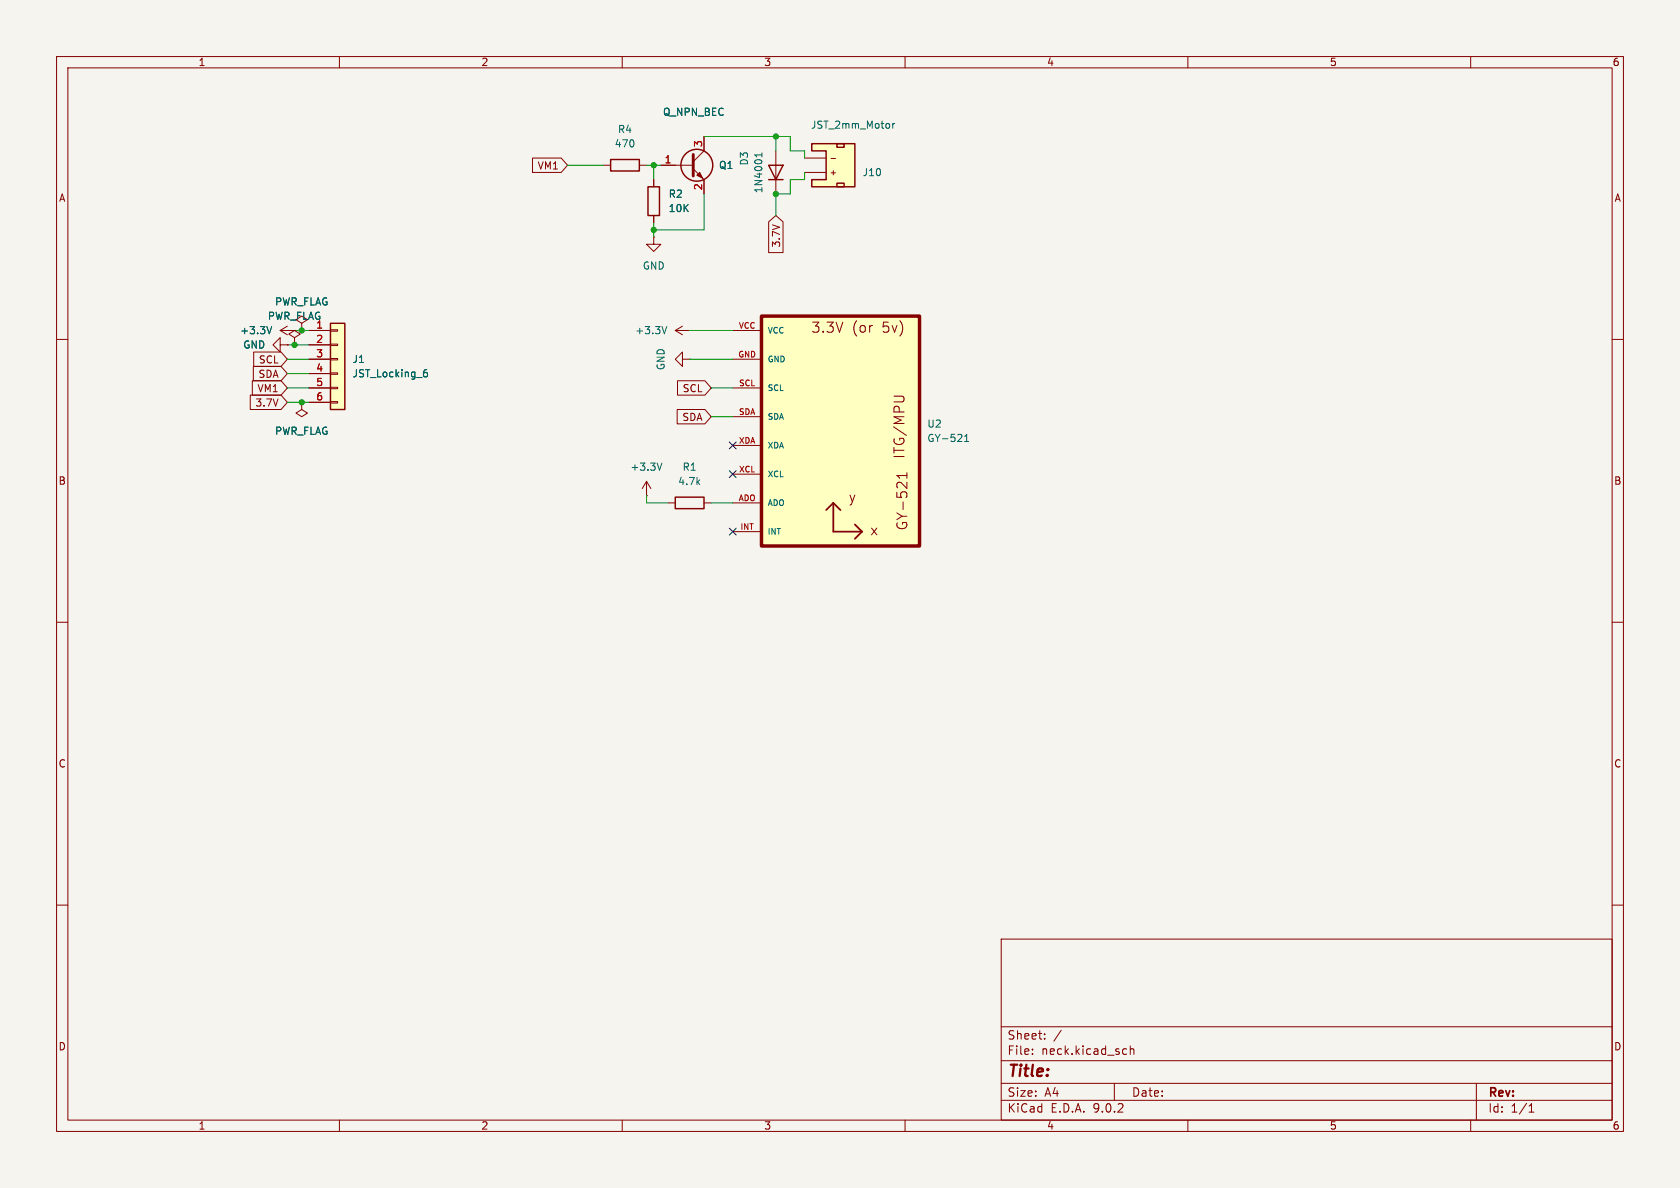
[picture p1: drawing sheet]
(kicad_sch
 (version 20250114)
 (generator "eeschema")
 (generator_version "9.0")
 (paper "A4")
 (lib_symbols
  (symbol "Device:R"
   (pin_numbers (hide yes))
   (pin_names
    (offset 0)) (exclude_from_sim no) (in_bom yes) (on_board yes)
   (property "Reference" "R" (at 2.032 0 90) (effects (font (size 1.27 1.27))))
   (property "Value" "R" (at 0 0 90) (effects (font (size 1.27 1.27))))
   (property "Footprint" "" (at -1.778 0 90) (effects (font (size 1.27 1.27)) (hide yes)))
   (property "Datasheet" "~" (at 0 0 0) (effects (font (size 1.27 1.27)) (hide yes)))
   (property "Description" "Resistor" (at 0 0 0) (effects (font (size 1.27 1.27)) (hide yes)))
   (symbol "R_0_1"
    (rectangle (start -1.016 -2.54) (end 1.016 2.54) (stroke (width 0.254) (type default)) (fill (type none))))
   (symbol "R_1_1"
    (pin passive line (at 0 3.81 270) (length 1.27) (name "~" (effects (font (size 1.27 1.27)))) (number "1" (effects (font (size 1.27 1.27)))))
    (pin passive line (at 0 -3.81 90) (length 1.27) (name "~" (effects (font (size 1.27 1.27)))) (number "2" (effects (font (size 1.27 1.27))))))
   (embedded_fonts no))
  (symbol "Diode:1N4001"
   (pin_numbers (hide yes))
   (pin_names (hide yes)) (exclude_from_sim no) (in_bom yes) (on_board yes)
   (property "Reference" "D" (at 0 2.54 0) (effects (font (size 1.27 1.27))))
   (property "Value" "1N4001" (at 0 -2.54 0) (effects (font (size 1.27 1.27))))
   (property "Footprint" "Diode_THT:D_DO-41_SOD81_P10.16mm_Horizontal" (at 0 0 0) (effects (font (size 1.27 1.27)) (hide yes)))
   (property "Datasheet" "http://www.vishay.com/docs/88503/1n4001.pdf" (at 0 0 0) (effects (font (size 1.27 1.27)) (hide yes)))
   (property "Description" "50V 1A General Purpose Rectifier Diode, DO-41" (at 0 0 0) (effects (font (size 1.27 1.27)) (hide yes)))
   (property "Sim.Device" "D" (at 0 0 0) (effects (font (size 1.27 1.27)) (hide yes)))
   (property "Sim.Pins" "1=K 2=A" (at 0 0 0) (effects (font (size 1.27 1.27)) (hide yes)))
   (symbol "1N4001_0_1"
    (polyline (pts (xy -1.27 1.27) (xy -1.27 -1.27)) (stroke (width 0.254) (type default)) (fill (type none)))
    (polyline (pts (xy 1.27 1.27) (xy 1.27 -1.27) (xy -1.27 0) (xy 1.27 1.27)) (stroke (width 0.254) (type default)) (fill (type none)))
    (polyline (pts (xy 1.27 0) (xy -1.27 0)) (stroke (width 0) (type default)) (fill (type none))))
   (symbol "1N4001_1_1"
    (pin passive line (at -3.81 0 0) (length 2.54) (name "K" (effects (font (size 1.27 1.27)))) (number "1" (effects (font (size 1.27 1.27)))))
    (pin passive line (at 3.81 0 180) (length 2.54) (name "A" (effects (font (size 1.27 1.27)))) (number "2" (effects (font (size 1.27 1.27))))))
   (embedded_fonts no))
  (symbol "GY-87:GY-521"
   (pin_names
    (offset 1.016)) (exclude_from_sim no) (in_bom yes) (on_board yes)
   (property "Reference" "U" (at 0 0 0) (effects (font (size 1.27 1.27)) (justify bottom)))
   (property "Value" "GY-521" (at 0 0 0) (effects (font (size 1.27 1.27)) (justify bottom)))
   (property "Footprint" "GY-521:GY-521" (at 0 0 0) (effects (font (size 1.27 1.27)) (justify bottom) (hide yes)))
   (property "Datasheet" "" (at 0 0 0) (effects (font (size 1.27 1.27)) (hide yes)))
   (property "Description" "" (at 0 0 0) (effects (font (size 1.27 1.27)) (hide yes)))
   (property "MF" "GODREAM FORDREAM CO., LIMITED" (at 0 0 0) (effects (font (size 1.27 1.27)) (justify bottom) (hide yes)))
   (property "Description_1" "Triple Axis Accelerometer Gyro Breakout" (at 0 0 0) (effects (font (size 1.27 1.27)) (justify bottom) (hide yes)))
   (property "Package" "Package" (at 0 0 0) (effects (font (size 1.27 1.27)) (justify bottom) (hide yes)))
   (property "Price" "None" (at 0 0 0) (effects (font (size 1.27 1.27)) (justify bottom) (hide yes)))
   (property "SnapEDA_Link" "https://www.snapeda.com/parts/GY-521/GODREAM+FORDREAM+CO.%252C+LIMITED/view-part/?ref=snap" (at 0 0 0) (effects (font (size 1.27 1.27)) (justify bottom) (hide yes)))
   (property "MP" "GY-521" (at 0 0 0) (effects (font (size 1.27 1.27)) (justify bottom) (hide yes)))
   (property "Availability" "Not in stock" (at 0 0 0) (effects (font (size 1.27 1.27)) (justify bottom) (hide yes)))
   (property "Check_prices" "https://www.snapeda.com/parts/GY-521/GODREAM+FORDREAM+CO.%252C+LIMITED/view-part/?ref=eda" (at 0 0 0) (effects (font (size 1.27 1.27)) (justify bottom) (hide yes)))
   (symbol "GY-521_0_0"
    (rectangle (start -10.16 -22.86) (end 17.78 17.78) (stroke (width 0.6096) (type default)) (fill (type background)))
    (polyline (pts (xy 2.54 -15.24) (xy 1.27 -16.51)) (stroke (width 0.3048) (type default)) (fill (type none)))
    (polyline (pts (xy 2.54 -15.24) (xy 3.81 -16.51)) (stroke (width 0.3048) (type default)) (fill (type none)))
    (polyline (pts (xy 2.54 -20.32) (xy 2.54 -15.24)) (stroke (width 0.3048) (type default)) (fill (type none)))
    (polyline (pts (xy 2.54 -20.32) (xy 7.62 -20.32)) (stroke (width 0.3048) (type default)) (fill (type none)))
    (polyline (pts (xy 7.62 -20.32) (xy 6.35 -19.05)) (stroke (width 0.3048) (type default)) (fill (type none)))
    (polyline (pts (xy 7.62 -20.32) (xy 6.35 -21.59)) (stroke (width 0.3048) (type default)) (fill (type none)))
    (text "3.3V (or 5v)" (at -1.524 14.732 0) (effects (font (size 1.778 1.778)) (justify left bottom)))
    (text "y" (at 5.08 -15.24 0) (effects (font (size 1.778 1.778)) (justify left bottom)))
    (text "x" (at 8.89 -21.082 0) (effects (font (size 1.778 1.778)) (justify left bottom)))
    (text "GY-521" (at 13.716 -9.398 900) (effects (font (size 1.778 1.778)) (justify right top)))
    (text "ITG/MPU" (at 15.24 -7.62 900) (effects (font (size 1.778 1.778)) (justify left bottom)))
    (pin bidirectional line (at -15.24 15.24 0) (length 5.08) (name "VCC" (effects (font (size 1.016 1.016)))) (number "VCC" (effects (font (size 1.016 1.016)))))
    (pin bidirectional line (at -15.24 10.16 0) (length 5.08) (name "GND" (effects (font (size 1.016 1.016)))) (number "GND" (effects (font (size 1.016 1.016)))))
    (pin bidirectional line (at -15.24 5.08 0) (length 5.08) (name "SCL" (effects (font (size 1.016 1.016)))) (number "SCL" (effects (font (size 1.016 1.016)))))
    (pin bidirectional line (at -15.24 0 0) (length 5.08) (name "SDA" (effects (font (size 1.016 1.016)))) (number "SDA" (effects (font (size 1.016 1.016)))))
    (pin bidirectional line (at -15.24 -5.08 0) (length 5.08) (name "XDA" (effects (font (size 1.016 1.016)))) (number "XDA" (effects (font (size 1.016 1.016)))))
    (pin bidirectional line (at -15.24 -10.16 0) (length 5.08) (name "XCL" (effects (font (size 1.016 1.016)))) (number "XCL" (effects (font (size 1.016 1.016)))))
    (pin bidirectional line (at -15.24 -15.24 0) (length 5.08) (name "ADO" (effects (font (size 1.016 1.016)))) (number "ADO" (effects (font (size 1.016 1.016)))))
    (pin bidirectional line (at -15.24 -20.32 0) (length 5.08) (name "INT" (effects (font (size 1.016 1.016)))) (number "INT" (effects (font (size 1.016 1.016))))))
   (embedded_fonts no))
  (symbol "SparkFun-Connector:Conn_01x02_JST_2.0mm_LiPo"
   (pin_numbers (hide yes))
   (pin_names
    (offset 1.016) (hide yes)) (exclude_from_sim no) (in_bom yes) (on_board yes)
   (property "Reference" "J9" (at 5.08 0.0001 0) (effects (font (size 1.27 1.27)) (justify left)))
   (property "Value" "JST_2mm_LiPo" (at -4.064 -8.382 0) (effects (font (size 1.27 1.27)) (justify left)))
   (property "Footprint" "Connector_JST:JST_XH_S2B-XH-A_1x02_P2.50mm_Horizontal" (at 0 -11.43 0) (effects (font (size 1.27 1.27)) (hide yes)))
   (property "Datasheet" "~" (at 0 -13.97 0) (effects (font (size 1.27 1.27)) (hide yes)))
   (property "Description" "2 Pin 2mm JST Battery Connector" (at 0 -19.05 0) (effects (font (size 1.27 1.27)) (hide yes)))
   (property "PROD_ID" "CONN-11443" (at 0 -16.51 0) (effects (font (size 1.27 1.27)) (hide yes)))
   (symbol "Conn_01x02_JST_2.0mm_LiPo_1_1"
    (polyline (pts (xy -1.27 1.27) (xy -3.81 1.27) (xy -3.81 2.54) (xy 3.81 2.54) (xy 3.81 -5.08) (xy -3.81 -5.08) (xy -3.81 -3.81) (xy -1.27 -3.81) (xy -1.27 1.27)) (stroke (width 0.254) (type default)) (fill (type background)))
    (rectangle (start 0.635 2.54) (end 1.905 1.905) (stroke (width 0.254) (type default)) (fill (type none)))
    (rectangle (start 0.635 -4.445) (end 1.905 -5.08) (stroke (width 0.254) (type default)) (fill (type none)))
    (text "+" (at 0 0 0) (effects (font (size 1 1))))
    (text "-" (at 0 -2.54 0) (effects (font (size 1 1))))
    (pin passive line (at -5.08 0 0) (length 3.81) (name "+" (effects (font (size 1.27 1.27)))) (number "2" (effects (font (size 1.27 1.27)))))
    (pin passive line (at -5.08 -2.54 0) (length 3.81) (name "-" (effects (font (size 1.27 1.27)))) (number "1" (effects (font (size 1.27 1.27))))))
   (embedded_fonts no))
  (symbol "SparkFun-Connector:Conn_01x06_JST_1.25mm_Locking"
   (pin_names
    (offset 1.016) (hide yes)) (exclude_from_sim no) (in_bom yes) (on_board yes)
   (property "Reference" "J1" (at 2.54 0.0001 0) (effects (font (size 1.27 1.27)) (justify left)))
   (property "Value" "JST_Locking_6" (at 2.54 -2.5399 0) (effects (font (size 1.27 1.27)) (justify left)))
   (property "Footprint" "Connector_JST:JST_XH_B8B-XH-A_1x08_P2.50mm_Vertical" (at 0 -12.7 0) (effects (font (size 1.27 1.27)) (hide yes)))
   (property "Datasheet" "https://www.jst-mfg.com/product/pdf/eng/eGH.pdf" (at 0 -15.24 0) (effects (font (size 1.27 1.27)) (hide yes)))
   (property "Description" "JST locking connector" (at 0 -17.78 0) (effects (font (size 1.27 1.27)) (hide yes)))
   (property "PROD_ID" "CONN-16497" (at 0 -20.32 0) (effects (font (size 1.27 1.27)) (hide yes)))
   (symbol "Conn_01x06_JST_1.25mm_Locking_1_1"
    (rectangle (start -1.27 6.35) (end 1.27 -8.89) (stroke (width 0.254) (type default)) (fill (type background)))
    (rectangle (start -1.27 5.207) (end 0 4.953) (stroke (width 0.1524) (type default)) (fill (type none)))
    (rectangle (start -1.27 2.667) (end 0 2.413) (stroke (width 0.1524) (type default)) (fill (type none)))
    (rectangle (start -1.27 0.127) (end 0 -0.127) (stroke (width 0.1524) (type default)) (fill (type none)))
    (rectangle (start -1.27 -2.413) (end 0 -2.667) (stroke (width 0.1524) (type default)) (fill (type none)))
    (rectangle (start -1.27 -4.953) (end 0 -5.207) (stroke (width 0.1524) (type default)) (fill (type none)))
    (rectangle (start -1.27 -7.493) (end 0 -7.747) (stroke (width 0.1524) (type default)) (fill (type none)))
    (pin passive line (at -5.08 5.08 0) (length 3.81) (name "Pin_1" (effects (font (size 1.27 1.27)))) (number "1" (effects (font (size 1.27 1.27)))))
    (pin passive line (at -5.08 2.54 0) (length 3.81) (name "Pin_2" (effects (font (size 1.27 1.27)))) (number "2" (effects (font (size 1.27 1.27)))))
    (pin passive line (at -5.08 0 0) (length 3.81) (name "Pin_3" (effects (font (size 1.27 1.27)))) (number "3" (effects (font (size 1.27 1.27)))))
    (pin passive line (at -5.08 -2.54 0) (length 3.81) (name "Pin_4" (effects (font (size 1.27 1.27)))) (number "4" (effects (font (size 1.27 1.27)))))
    (pin passive line (at -5.08 -5.08 0) (length 3.81) (name "Pin_5" (effects (font (size 1.27 1.27)))) (number "5" (effects (font (size 1.27 1.27)))))
    (pin passive line (at -5.08 -7.62 0) (length 3.81) (name "Pin_6" (effects (font (size 1.27 1.27)))) (number "6" (effects (font (size 1.27 1.27))))))
   (embedded_fonts no))
  (symbol "Transistor_BJT:Q_NPN_BEC"
   (pin_names
    (offset 0) (hide yes)) (exclude_from_sim no) (in_bom yes) (on_board yes)
   (property "Reference" "Q" (at 5.08 1.27 0) (effects (font (size 1.27 1.27)) (justify left)))
   (property "Value" "Q_NPN_BEC" (at 5.08 -1.27 0) (effects (font (size 1.27 1.27)) (justify left)))
   (property "Footprint" "" (at 5.08 2.54 0) (effects (font (size 1.27 1.27)) (hide yes)))
   (property "Datasheet" "~" (at 0 0 0) (effects (font (size 1.27 1.27)) (hide yes)))
   (property "Description" "NPN transistor, base/emitter/collector" (at 0 0 0) (effects (font (size 1.27 1.27)) (hide yes)))
   (symbol "Q_NPN_BEC_0_1"
    (polyline (pts (xy -2.54 0) (xy 0.635 0)) (stroke (width 0) (type default)) (fill (type none)))
    (polyline (pts (xy 0.635 1.905) (xy 0.635 -1.905)) (stroke (width 0.508) (type default)) (fill (type none)))
    (circle (center 1.27 0) (radius 2.8194) (stroke (width 0.254) (type default)) (fill (type none))))
   (symbol "Q_NPN_BEC_1_1"
    (polyline (pts (xy 0.635 0.635) (xy 2.54 2.54)) (stroke (width 0) (type default)) (fill (type none)))
    (polyline (pts (xy 0.635 -0.635) (xy 2.54 -2.54)) (stroke (width 0) (type default)) (fill (type none)))
    (polyline (pts (xy 1.27 -1.778) (xy 1.778 -1.27) (xy 2.286 -2.286) (xy 1.27 -1.778)) (stroke (width 0) (type default)) (fill (type outline)))
    (pin input line (at -5.08 0 0) (length 2.54) (name "B" (effects (font (size 1.27 1.27)))) (number "1" (effects (font (size 1.27 1.27)))))
    (pin passive line (at 2.54 5.08 270) (length 2.54) (name "C" (effects (font (size 1.27 1.27)))) (number "3" (effects (font (size 1.27 1.27)))))
    (pin passive line (at 2.54 -5.08 90) (length 2.54) (name "E" (effects (font (size 1.27 1.27)))) (number "2" (effects (font (size 1.27 1.27))))))
   (embedded_fonts no))
  (symbol "power:+3.3V"
   (power)
   (pin_numbers (hide yes))
   (pin_names
    (offset 0) (hide yes)) (exclude_from_sim no) (in_bom yes) (on_board yes)
   (property "Reference" "#PWR" (at 0 -3.81 0) (effects (font (size 1.27 1.27)) (hide yes)))
   (property "Value" "+3.3V" (at 0 3.556 0) (effects (font (size 1.27 1.27))))
   (property "Footprint" "" (at 0 0 0) (effects (font (size 1.27 1.27)) (hide yes)))
   (property "Datasheet" "" (at 0 0 0) (effects (font (size 1.27 1.27)) (hide yes)))
   (property "Description" "Power symbol creates a global label with name \"+3.3V\"" (at 0 0 0) (effects (font (size 1.27 1.27)) (hide yes)))
   (symbol "+3.3V_0_1"
    (polyline (pts (xy -0.762 1.27) (xy 0 2.54)) (stroke (width 0) (type default)) (fill (type none)))
    (polyline (pts (xy 0 2.54) (xy 0.762 1.27)) (stroke (width 0) (type default)) (fill (type none)))
    (polyline (pts (xy 0 0) (xy 0 2.54)) (stroke (width 0) (type default)) (fill (type none))))
   (symbol "+3.3V_1_1"
    (pin power_in line (at 0 0 90) (length 0) (name "~" (effects (font (size 1.27 1.27)))) (number "1" (effects (font (size 1.27 1.27))))))
   (embedded_fonts no))
  (symbol "power:GND"
   (power)
   (pin_numbers (hide yes))
   (pin_names
    (offset 0) (hide yes)) (exclude_from_sim no) (in_bom yes) (on_board yes)
   (property "Reference" "#PWR" (at 0 -6.35 0) (effects (font (size 1.27 1.27)) (hide yes)))
   (property "Value" "GND" (at 0 -3.81 0) (effects (font (size 1.27 1.27))))
   (property "Footprint" "" (at 0 0 0) (effects (font (size 1.27 1.27)) (hide yes)))
   (property "Datasheet" "" (at 0 0 0) (effects (font (size 1.27 1.27)) (hide yes)))
   (property "Description" "Power symbol creates a global label with name \"GND\" , ground" (at 0 0 0) (effects (font (size 1.27 1.27)) (hide yes)))
   (symbol "GND_0_1"
    (polyline (pts (xy 0 0) (xy 0 -1.27) (xy 1.27 -1.27) (xy 0 -2.54) (xy -1.27 -1.27) (xy 0 -1.27)) (stroke (width 0) (type default)) (fill (type none))))
   (symbol "GND_1_1"
    (pin power_in line (at 0 0 270) (length 0) (name "~" (effects (font (size 1.27 1.27)))) (number "1" (effects (font (size 1.27 1.27))))))
   (embedded_fonts no))
  (symbol "power:PWR_FLAG"
   (power)
   (pin_numbers (hide yes))
   (pin_names
    (offset 0) (hide yes)) (exclude_from_sim no) (in_bom yes) (on_board yes)
   (property "Reference" "#FLG" (at 0 1.905 0) (effects (font (size 1.27 1.27)) (hide yes)))
   (property "Value" "PWR_FLAG" (at 0 3.81 0) (effects (font (size 1.27 1.27))))
   (property "Footprint" "" (at 0 0 0) (effects (font (size 1.27 1.27)) (hide yes)))
   (property "Datasheet" "~" (at 0 0 0) (effects (font (size 1.27 1.27)) (hide yes)))
   (property "Description" "Special symbol for telling ERC where power comes from" (at 0 0 0) (effects (font (size 1.27 1.27)) (hide yes)))
   (symbol "PWR_FLAG_0_0"
    (pin power_out line (at 0 0 90) (length 0) (name "~" (effects (font (size 1.27 1.27)))) (number "1" (effects (font (size 1.27 1.27))))))
   (symbol "PWR_FLAG_0_1"
    (polyline (pts (xy 0 0) (xy 0 1.27) (xy -1.016 1.905) (xy 0 2.54) (xy 1.016 1.905) (xy 0 1.27)) (stroke (width 0) (type default)) (fill (type none))))
   (embedded_fonts no)))
 (junction
  (at 137.16 34.29)
  (diameter 0)
  (color 0 0 0 0))
 (junction
  (at 53.34 71.12)
  (diameter 0)
  (color 0 0 0 0))
 (junction
  (at 137.16 24.13)
  (diameter 0)
  (color 0 0 0 0))
 (junction
  (at 115.57 40.64)
  (diameter 0)
  (color 0 0 0 0))
 (junction
  (at 115.57 29.21)
  (diameter 0)
  (color 0 0 0 0))
 (junction
  (at 52.07 60.96)
  (diameter 0)
  (color 0 0 0 0))
 (junction
  (at 53.34 58.42)
  (diameter 0)
  (color 0 0 0 0))
 (no_connect
  (at 129.54 78.74))
 (no_connect
  (at 129.54 83.82))
 (no_connect
  (at 129.54 93.98))
 (wire
  (pts (xy 139.7 26.67) (xy 139.7 24.13))
  (stroke (width 0) (type default)))
 (wire
  (pts (xy 142.24 31.75) (xy 139.7 31.75))
  (stroke (width 0) (type default)))
 (wire
  (pts (xy 125.73 73.66) (xy 129.54 73.66))
  (stroke (width 0) (type default)))
 (wire
  (pts (xy 124.46 24.13) (xy 137.16 24.13))
  (stroke (width 0) (type default)))
 (wire
  (pts (xy 137.16 38.1) (xy 137.16 34.29))
  (stroke (width 0) (type default)))
 (wire
  (pts (xy 124.46 34.29) (xy 124.46 40.64))
  (stroke (width 0) (type default)))
 (wire
  (pts (xy 137.16 24.13) (xy 137.16 26.67))
  (stroke (width 0) (type default)))
 (wire
  (pts (xy 52.07 60.96) (xy 54.61 60.96))
  (stroke (width 0) (type default)))
 (wire
  (pts (xy 50.8 63.5) (xy 54.61 63.5))
  (stroke (width 0) (type default)))
 (wire
  (pts (xy 142.24 30.48) (xy 142.24 31.75))
  (stroke (width 0) (type default)))
 (wire
  (pts (xy 53.34 71.12) (xy 54.61 71.12))
  (stroke (width 0) (type default)))
 (wire
  (pts (xy 114.3 29.21) (xy 115.57 29.21))
  (stroke (width 0) (type default)))
 (wire
  (pts (xy 125.73 88.9) (xy 129.54 88.9))
  (stroke (width 0) (type default)))
 (wire
  (pts (xy 114.3 88.9) (xy 114.3 87.63))
  (stroke (width 0) (type default)))
 (wire
  (pts (xy 115.57 40.64) (xy 115.57 41.91))
  (stroke (width 0) (type default)))
 (wire
  (pts (xy 139.7 31.75) (xy 139.7 34.29))
  (stroke (width 0) (type default)))
 (wire
  (pts (xy 50.8 60.96) (xy 52.07 60.96))
  (stroke (width 0) (type default)))
 (wire
  (pts (xy 52.07 58.42) (xy 53.34 58.42))
  (stroke (width 0) (type default)))
 (wire
  (pts (xy 139.7 34.29) (xy 137.16 34.29))
  (stroke (width 0) (type default)))
 (wire
  (pts (xy 125.73 68.58) (xy 129.54 68.58))
  (stroke (width 0) (type default)))
 (wire
  (pts (xy 115.57 29.21) (xy 115.57 31.75))
  (stroke (width 0) (type default)))
 (wire
  (pts (xy 100.33 29.21) (xy 106.68 29.21))
  (stroke (width 0) (type default)))
 (wire
  (pts (xy 115.57 29.21) (xy 116.84 29.21))
  (stroke (width 0) (type default)))
 (wire
  (pts (xy 118.11 88.9) (xy 114.3 88.9))
  (stroke (width 0) (type default)))
 (wire
  (pts (xy 50.8 68.58) (xy 54.61 68.58))
  (stroke (width 0) (type default)))
 (wire
  (pts (xy 121.92 58.42) (xy 129.54 58.42))
  (stroke (width 0) (type default)))
 (wire
  (pts (xy 50.8 66.04) (xy 54.61 66.04))
  (stroke (width 0) (type default)))
 (wire
  (pts (xy 121.92 63.5) (xy 129.54 63.5))
  (stroke (width 0) (type default)))
 (wire
  (pts (xy 139.7 24.13) (xy 137.16 24.13))
  (stroke (width 0) (type default)))
 (wire
  (pts (xy 142.24 26.67) (xy 139.7 26.67))
  (stroke (width 0) (type default)))
 (wire
  (pts (xy 115.57 39.37) (xy 115.57 40.64))
  (stroke (width 0) (type default)))
 (wire
  (pts (xy 142.24 26.67) (xy 142.24 27.94))
  (stroke (width 0) (type default)))
 (wire
  (pts (xy 50.8 71.12) (xy 53.34 71.12))
  (stroke (width 0) (type default)))
 (wire
  (pts (xy 53.34 58.42) (xy 54.61 58.42))
  (stroke (width 0) (type default)))
 (wire
  (pts (xy 124.46 40.64) (xy 115.57 40.64))
  (stroke (width 0) (type default)))
 (global_label "VM1"
  (shape input)
  (at 50.8 68.58 180)
  (fields_autoplaced yes)
  (effects (font (size 1.27 1.27)) (justify right))
  (property "Intersheetrefs" "${INTERSHEET_REFS}" (at 44.0653 68.58 0) (effects (font (size 1.27 1.27)) (justify right) (hide yes))))
 (global_label "SCL"
  (shape input)
  (at 50.8 63.5 180)
  (fields_autoplaced yes)
  (effects (font (size 1.27 1.27)) (justify right))
  (property "Intersheetrefs" "${INTERSHEET_REFS}" (at 44.3072 63.5 0) (effects (font (size 1.27 1.27)) (justify right) (hide yes))))
 (global_label "SCL"
  (shape input)
  (at 125.73 68.58 180)
  (fields_autoplaced yes)
  (effects (font (size 1.27 1.27)) (justify right))
  (property "Intersheetrefs" "${INTERSHEET_REFS}" (at 119.2372 68.58 0) (effects (font (size 1.27 1.27)) (justify right) (hide yes))))
 (global_label "3.7V"
  (shape input)
  (at 50.8 71.12 180)
  (fields_autoplaced yes)
  (effects (font (size 1.27 1.27)) (justify right))
  (property "Intersheetrefs" "${INTERSHEET_REFS}" (at 43.7024 71.12 0) (effects (font (size 1.27 1.27)) (justify right) (hide yes))))
 (global_label "VM1"
  (shape input)
  (at 100.33 29.21 180)
  (fields_autoplaced yes)
  (effects (font (size 1.27 1.27)) (justify right))
  (property "Intersheetrefs" "${INTERSHEET_REFS}" (at 93.5953 29.21 0) (effects (font (size 1.27 1.27)) (justify right) (hide yes))))
 (global_label "SDA"
  (shape input)
  (at 125.73 73.66 180)
  (fields_autoplaced yes)
  (effects (font (size 1.27 1.27)) (justify right))
  (property "Intersheetrefs" "${INTERSHEET_REFS}" (at 119.1767 73.66 0) (effects (font (size 1.27 1.27)) (justify right) (hide yes))))
 (global_label "SDA"
  (shape input)
  (at 50.8 66.04 180)
  (fields_autoplaced yes)
  (effects (font (size 1.27 1.27)) (justify right))
  (property "Intersheetrefs" "${INTERSHEET_REFS}" (at 44.2467 66.04 0) (effects (font (size 1.27 1.27)) (justify right) (hide yes))))
 (global_label "3.7V"
  (shape input)
  (at 137.16 38.1 270)
  (fields_autoplaced yes)
  (effects (font (size 1.27 1.27)) (justify right))
  (property "Intersheetrefs" "${INTERSHEET_REFS}" (at 137.16 45.1976 90) (effects (font (size 1.27 1.27)) (justify right) (hide yes))))
 (symbol
  (lib_id "power:PWR_FLAG")
  (at 53.34 71.12 180)
  (unit 1)
  (exclude_from_sim no)
  (in_bom yes)
  (on_board yes)
  (dnp no)
  (fields_autoplaced yes)
  (property "Reference" "#FLG02" (at 53.34 73.025 0) (effects (font (size 1.27 1.27)) (hide yes)))
  (property "Value" "PWR_FLAG" (at 53.34 76.2 0) (effects (font (size 1.27 1.27))))
  (property "Footprint" "" (at 53.34 71.12 0) (effects (font (size 1.27 1.27)) (hide yes)))
  (property "Datasheet" "~" (at 53.34 71.12 0) (effects (font (size 1.27 1.27)) (hide yes)))
  (property "Description" "Special symbol for telling ERC where power comes from" (at 53.34 71.12 0) (effects (font (size 1.27 1.27)) (hide yes)))
  (pin "1"))
 (symbol
  (lib_id "power:+3.3V")
  (at 52.07 58.42 90)
  (unit 1)
  (exclude_from_sim no)
  (in_bom yes)
  (on_board yes)
  (dnp no)
  (fields_autoplaced yes)
  (property "Reference" "#PWR06" (at 55.88 58.42 0) (effects (font (size 1.27 1.27)) (hide yes)))
  (property "Value" "+3.3V" (at 48.26 58.4199 90) (effects (font (size 1.27 1.27)) (justify left)))
  (property "Footprint" "" (at 52.07 58.42 0) (effects (font (size 1.27 1.27)) (hide yes)))
  (property "Datasheet" "" (at 52.07 58.42 0) (effects (font (size 1.27 1.27)) (hide yes)))
  (property "Description" "Power symbol creates a global label with name \"+3.3V\"" (at 52.07 58.42 0) (effects (font (size 1.27 1.27)) (hide yes)))
  (pin "1"))
 (symbol
  (lib_id "power:PWR_FLAG")
  (at 53.34 58.42 0)
  (unit 1)
  (exclude_from_sim no)
  (in_bom yes)
  (on_board yes)
  (dnp no)
  (fields_autoplaced yes)
  (property "Reference" "#FLG04" (at 53.34 56.515 0) (effects (font (size 1.27 1.27)) (hide yes)))
  (property "Value" "PWR_FLAG" (at 53.34 53.34 0) (effects (font (size 1.27 1.27))))
  (property "Footprint" "" (at 53.34 58.42 0) (effects (font (size 1.27 1.27)) (hide yes)))
  (property "Datasheet" "~" (at 53.34 58.42 0) (effects (font (size 1.27 1.27)) (hide yes)))
  (property "Description" "Special symbol for telling ERC where power comes from" (at 53.34 58.42 0) (effects (font (size 1.27 1.27)) (hide yes)))
  (pin "1"))
 (symbol
  (lib_id "SparkFun-Connector:Conn_01x02_JST_2.0mm_LiPo")
  (at 147.32 30.48 0)
  (mirror x)
  (unit 1)
  (exclude_from_sim no)
  (in_bom yes)
  (on_board yes)
  (dnp no)
  (property "Reference" "J10" (at 152.4 30.4801 0) (effects (font (size 1.27 1.27)) (justify left)))
  (property "Value" "JST_2mm_Motor" (at 143.256 22.098 0) (effects (font (size 1.27 1.27)) (justify left)))
  (property "Footprint" "Connector_JST:JST_XH_B2B-XH-A_1x02_P2.50mm_Vertical" (at 147.32 19.05 0) (effects (font (size 1.27 1.27)) (hide yes)))
  (property "Datasheet" "~" (at 147.32 16.51 0) (effects (font (size 1.27 1.27)) (hide yes)))
  (property "Description" "2 Pin 2mm JST Battery Connector" (at 147.32 11.43 0) (effects (font (size 1.27 1.27)) (hide yes)))
  (property "PROD_ID" "CONN-11443" (at 147.32 13.97 0) (effects (font (size 1.27 1.27)) (hide yes)))
  (pin "2")
  (pin "1"))
 (symbol
  (lib_id "power:+3.3V")
  (at 121.92 58.42 90)
  (unit 1)
  (exclude_from_sim no)
  (in_bom yes)
  (on_board yes)
  (dnp no)
  (fields_autoplaced yes)
  (property "Reference" "#PWR09" (at 125.73 58.42 0) (effects (font (size 1.27 1.27)) (hide yes)))
  (property "Value" "+3.3V" (at 118.11 58.4199 90) (effects (font (size 1.27 1.27)) (justify left)))
  (property "Footprint" "" (at 121.92 58.42 0) (effects (font (size 1.27 1.27)) (hide yes)))
  (property "Datasheet" "" (at 121.92 58.42 0) (effects (font (size 1.27 1.27)) (hide yes)))
  (property "Description" "Power symbol creates a global label with name \"+3.3V\"" (at 121.92 58.42 0) (effects (font (size 1.27 1.27)) (hide yes)))
  (pin "1"))
 (symbol
  (lib_id "Device:R")
  (at 121.92 88.9 90)
  (unit 1)
  (exclude_from_sim no)
  (in_bom yes)
  (on_board yes)
  (dnp no)
  (fields_autoplaced yes)
  (property "Reference" "R1" (at 121.92 82.55 90) (effects (font (size 1.27 1.27))))
  (property "Value" "4.7k" (at 121.92 85.09 90) (effects (font (size 1.27 1.27))))
  (property "Footprint" "Resistor_THT:R_Axial_DIN0207_L6.3mm_D2.5mm_P7.62mm_Horizontal" (at 121.92 90.678 90) (effects (font (size 1.27 1.27)) (hide yes)))
  (property "Datasheet" "~" (at 121.92 88.9 0) (effects (font (size 1.27 1.27)) (hide yes)))
  (property "Description" "Resistor" (at 121.92 88.9 0) (effects (font (size 1.27 1.27)) (hide yes)))
  (pin "1")
  (pin "2"))
 (symbol
  (lib_id "power:GND")
  (at 50.8 60.96 270)
  (unit 1)
  (exclude_from_sim no)
  (in_bom yes)
  (on_board yes)
  (dnp no)
  (fields_autoplaced yes)
  (property "Reference" "#PWR01" (at 44.45 60.96 0) (effects (font (size 1.27 1.27)) (hide yes)))
  (property "Value" "GND" (at 46.99 60.9599 90) (effects (font (size 1.27 1.27)) (justify right)))
  (property "Footprint" "" (at 50.8 60.96 0) (effects (font (size 1.27 1.27)) (hide yes)))
  (property "Datasheet" "" (at 50.8 60.96 0) (effects (font (size 1.27 1.27)) (hide yes)))
  (property "Description" "Power symbol creates a global label with name \"GND\" , ground" (at 50.8 60.96 0) (effects (font (size 1.27 1.27)) (hide yes)))
  (pin "1"))
 (symbol
  (lib_id "Transistor_BJT:Q_NPN_BEC")
  (at 121.92 29.21 0)
  (unit 1)
  (exclude_from_sim no)
  (in_bom yes)
  (on_board yes)
  (dnp no)
  (property "Reference" "Q1" (at 127 29.2099 0) (effects (font (size 1.27 1.27)) (justify left)))
  (property "Value" "Q_NPN_BEC" (at 117.094 19.812 0) (effects (font (size 1.27 1.27)) (justify left)))
  (property "Footprint" "Package_TO_SOT_THT:TO-92_Inline" (at 127 26.67 0) (effects (font (size 1.27 1.27)) (hide yes)))
  (property "Datasheet" "~" (at 121.92 29.21 0) (effects (font (size 1.27 1.27)) (hide yes)))
  (property "Description" "NPN transistor, base/emitter/collector" (at 121.92 29.21 0) (effects (font (size 1.27 1.27)) (hide yes)))
  (pin "2")
  (pin "1")
  (pin "3"))
 (symbol
  (lib_id "SparkFun-Connector:Conn_01x06_JST_1.25mm_Locking")
  (at 59.69 63.5 0)
  (unit 1)
  (exclude_from_sim no)
  (in_bom yes)
  (on_board yes)
  (dnp no)
  (fields_autoplaced yes)
  (property "Reference" "J1" (at 62.23 63.4999 0) (effects (font (size 1.27 1.27)) (justify left)))
  (property "Value" "JST_Locking_6" (at 62.23 66.0399 0) (effects (font (size 1.27 1.27)) (justify left)))
  (property "Footprint" "Connector_JST:JST_XH_B6B-XH-A_1x06_P2.50mm_Vertical" (at 59.69 76.2 0) (effects (font (size 1.27 1.27)) (hide yes)))
  (property "Datasheet" "https://www.jst-mfg.com/product/pdf/eng/eGH.pdf" (at 59.69 78.74 0) (effects (font (size 1.27 1.27)) (hide yes)))
  (property "Description" "JST locking connector" (at 59.69 81.28 0) (effects (font (size 1.27 1.27)) (hide yes)))
  (property "PROD_ID" "CONN-16497" (at 59.69 83.82 0) (effects (font (size 1.27 1.27)) (hide yes)))
  (pin "4")
  (pin "2")
  (pin "3")
  (pin "6")
  (pin "5")
  (pin "1"))
 (symbol
  (lib_id "Diode:1N4001")
  (at 137.16 30.48 270)
  (mirror x)
  (unit 1)
  (exclude_from_sim no)
  (in_bom yes)
  (on_board yes)
  (dnp no)
  (property "Reference" "D3" (at 131.572 26.67 0) (effects (font (size 1.27 1.27)) (justify right)))
  (property "Value" "1N4001" (at 134.112 26.67 0) (effects (font (size 1.27 1.27)) (justify right)))
  (property "Footprint" "Diode_THT:D_DO-35_SOD27_P7.62mm_Horizontal" (at 137.16 30.48 0) (effects (font (size 1.27 1.27)) (hide yes)))
  (property "Datasheet" "http://www.vishay.com/docs/88503/1n4001.pdf" (at 137.16 30.48 0) (effects (font (size 1.27 1.27)) (hide yes)))
  (property "Description" "50V 1A General Purpose Rectifier Diode, DO-41" (at 137.16 30.48 0) (effects (font (size 1.27 1.27)) (hide yes)))
  (property "Sim.Device" "D" (at 137.16 30.48 0) (effects (font (size 1.27 1.27)) (hide yes)))
  (property "Sim.Pins" "1=K 2=A" (at 137.16 30.48 0) (effects (font (size 1.27 1.27)) (hide yes)))
  (pin "1")
  (pin "2"))
 (symbol
  (lib_id "power:GND")
  (at 115.57 41.91 0)
  (unit 1)
  (exclude_from_sim no)
  (in_bom yes)
  (on_board yes)
  (dnp no)
  (fields_autoplaced yes)
  (property "Reference" "#PWR03" (at 115.57 48.26 0) (effects (font (size 1.27 1.27)) (hide yes)))
  (property "Value" "GND" (at 115.57 46.99 0) (effects (font (size 1.27 1.27))))
  (property "Footprint" "" (at 115.57 41.91 0) (effects (font (size 1.27 1.27)) (hide yes)))
  (property "Datasheet" "" (at 115.57 41.91 0) (effects (font (size 1.27 1.27)) (hide yes)))
  (property "Description" "Power symbol creates a global label with name \"GND\" , ground" (at 115.57 41.91 0) (effects (font (size 1.27 1.27)) (hide yes)))
  (pin "1"))
 (symbol
  (lib_id "GY-87:GY-521")
  (at 144.78 73.66 0)
  (unit 1)
  (exclude_from_sim no)
  (in_bom yes)
  (on_board yes)
  (dnp no)
  (fields_autoplaced yes)
  (property "Reference" "U2" (at 163.83 74.9299 0) (effects (font (size 1.27 1.27)) (justify left)))
  (property "Value" "GY-521" (at 163.83 77.4699 0) (effects (font (size 1.27 1.27)) (justify left)))
  (property "Footprint" "GY-521:GY-521" (at 144.78 73.66 0) (effects (font (size 1.27 1.27)) (justify bottom) (hide yes)))
  (property "Datasheet" "" (at 144.78 73.66 0) (effects (font (size 1.27 1.27)) (hide yes)))
  (property "Description" "" (at 144.78 73.66 0) (effects (font (size 1.27 1.27)) (hide yes)))
  (property "MF" "GODREAM FORDREAM CO., LIMITED" (at 144.78 73.66 0) (effects (font (size 1.27 1.27)) (justify bottom) (hide yes)))
  (property "Description_1" "Triple Axis Accelerometer Gyro Breakout" (at 144.78 73.66 0) (effects (font (size 1.27 1.27)) (justify bottom) (hide yes)))
  (property "Package" "Package" (at 144.78 73.66 0) (effects (font (size 1.27 1.27)) (justify bottom) (hide yes)))
  (property "Price" "None" (at 144.78 73.66 0) (effects (font (size 1.27 1.27)) (justify bottom) (hide yes)))
  (property "SnapEDA_Link" "https://www.snapeda.com/parts/GY-521/GODREAM+FORDREAM+CO.%252C+LIMITED/view-part/?ref=snap" (at 144.78 73.66 0) (effects (font (size 1.27 1.27)) (justify bottom) (hide yes)))
  (property "MP" "GY-521" (at 144.78 73.66 0) (effects (font (size 1.27 1.27)) (justify bottom) (hide yes)))
  (property "Availability" "Not in stock" (at 144.78 73.66 0) (effects (font (size 1.27 1.27)) (justify bottom) (hide yes)))
  (property "Check_prices" "https://www.snapeda.com/parts/GY-521/GODREAM+FORDREAM+CO.%252C+LIMITED/view-part/?ref=eda" (at 144.78 73.66 0) (effects (font (size 1.27 1.27)) (justify bottom) (hide yes)))
  (pin "SDA")
  (pin "XCL")
  (pin "INT")
  (pin "XDA")
  (pin "ADO")
  (pin "SCL")
  (pin "GND")
  (pin "VCC"))
 (symbol
  (lib_id "power:GND")
  (at 121.92 63.5 270)
  (unit 1)
  (exclude_from_sim no)
  (in_bom yes)
  (on_board yes)
  (dnp no)
  (fields_autoplaced yes)
  (property "Reference" "#PWR07" (at 115.57 63.5 0) (effects (font (size 1.27 1.27)) (hide yes)))
  (property "Value" "GND" (at 116.84 63.5 0) (effects (font (size 1.27 1.27))))
  (property "Footprint" "" (at 121.92 63.5 0) (effects (font (size 1.27 1.27)) (hide yes)))
  (property "Datasheet" "" (at 121.92 63.5 0) (effects (font (size 1.27 1.27)) (hide yes)))
  (property "Description" "Power symbol creates a global label with name \"GND\" , ground" (at 121.92 63.5 0) (effects (font (size 1.27 1.27)) (hide yes)))
  (pin "1"))
 (symbol
  (lib_id "Device:R")
  (at 110.49 29.21 90)
  (unit 1)
  (exclude_from_sim no)
  (in_bom yes)
  (on_board yes)
  (dnp no)
  (fields_autoplaced yes)
  (property "Reference" "R4" (at 110.49 22.86 90) (effects (font (size 1.27 1.27))))
  (property "Value" "470" (at 110.49 25.4 90) (effects (font (size 1.27 1.27))))
  (property "Footprint" "Resistor_THT:R_Axial_DIN0207_L6.3mm_D2.5mm_P7.62mm_Horizontal" (at 110.49 30.988 90) (effects (font (size 1.27 1.27)) (hide yes)))
  (property "Datasheet" "~" (at 110.49 29.21 0) (effects (font (size 1.27 1.27)) (hide yes)))
  (property "Description" "Resistor" (at 110.49 29.21 0) (effects (font (size 1.27 1.27)) (hide yes)))
  (pin "1")
  (pin "2"))
 (symbol
  (lib_id "power:PWR_FLAG")
  (at 52.07 60.96 0)
  (unit 1)
  (exclude_from_sim no)
  (in_bom yes)
  (on_board yes)
  (dnp no)
  (fields_autoplaced yes)
  (property "Reference" "#FLG01" (at 52.07 59.055 0) (effects (font (size 1.27 1.27)) (hide yes)))
  (property "Value" "PWR_FLAG" (at 52.07 55.88 0) (effects (font (size 1.27 1.27))))
  (property "Footprint" "" (at 52.07 60.96 0) (effects (font (size 1.27 1.27)) (hide yes)))
  (property "Datasheet" "~" (at 52.07 60.96 0) (effects (font (size 1.27 1.27)) (hide yes)))
  (property "Description" "Special symbol for telling ERC where power comes from" (at 52.07 60.96 0) (effects (font (size 1.27 1.27)) (hide yes)))
  (pin "1"))
 (symbol
  (lib_id "power:+3.3V")
  (at 114.3 87.63 0)
  (unit 1)
  (exclude_from_sim no)
  (in_bom yes)
  (on_board yes)
  (dnp no)
  (fields_autoplaced yes)
  (property "Reference" "#PWR011" (at 114.3 91.44 0) (effects (font (size 1.27 1.27)) (hide yes)))
  (property "Value" "+3.3V" (at 114.3 82.55 0) (effects (font (size 1.27 1.27))))
  (property "Footprint" "" (at 114.3 87.63 0) (effects (font (size 1.27 1.27)) (hide yes)))
  (property "Datasheet" "" (at 114.3 87.63 0) (effects (font (size 1.27 1.27)) (hide yes)))
  (property "Description" "Power symbol creates a global label with name \"+3.3V\"" (at 114.3 87.63 0) (effects (font (size 1.27 1.27)) (hide yes)))
  (pin "1"))
 (symbol
  (lib_id "Device:R")
  (at 115.57 35.56 180)
  (unit 1)
  (exclude_from_sim no)
  (in_bom yes)
  (on_board yes)
  (dnp no)
  (fields_autoplaced yes)
  (property "Reference" "R2" (at 118.11 34.2899 0) (effects (font (size 1.27 1.27)) (justify right)))
  (property "Value" "10K" (at 118.11 36.8299 0) (effects (font (size 1.27 1.27)) (justify right)))
  (property "Footprint" "Resistor_THT:R_Axial_DIN0207_L6.3mm_D2.5mm_P7.62mm_Horizontal" (at 117.348 35.56 90) (effects (font (size 1.27 1.27)) (hide yes)))
  (property "Datasheet" "~" (at 115.57 35.56 0) (effects (font (size 1.27 1.27)) (hide yes)))
  (property "Description" "Resistor" (at 115.57 35.56 0) (effects (font (size 1.27 1.27)) (hide yes)))
  (pin "1")
  (pin "2"))
 (sheet_instances
  (path ""
   (page "1")))
 (embedded_fonts no))
